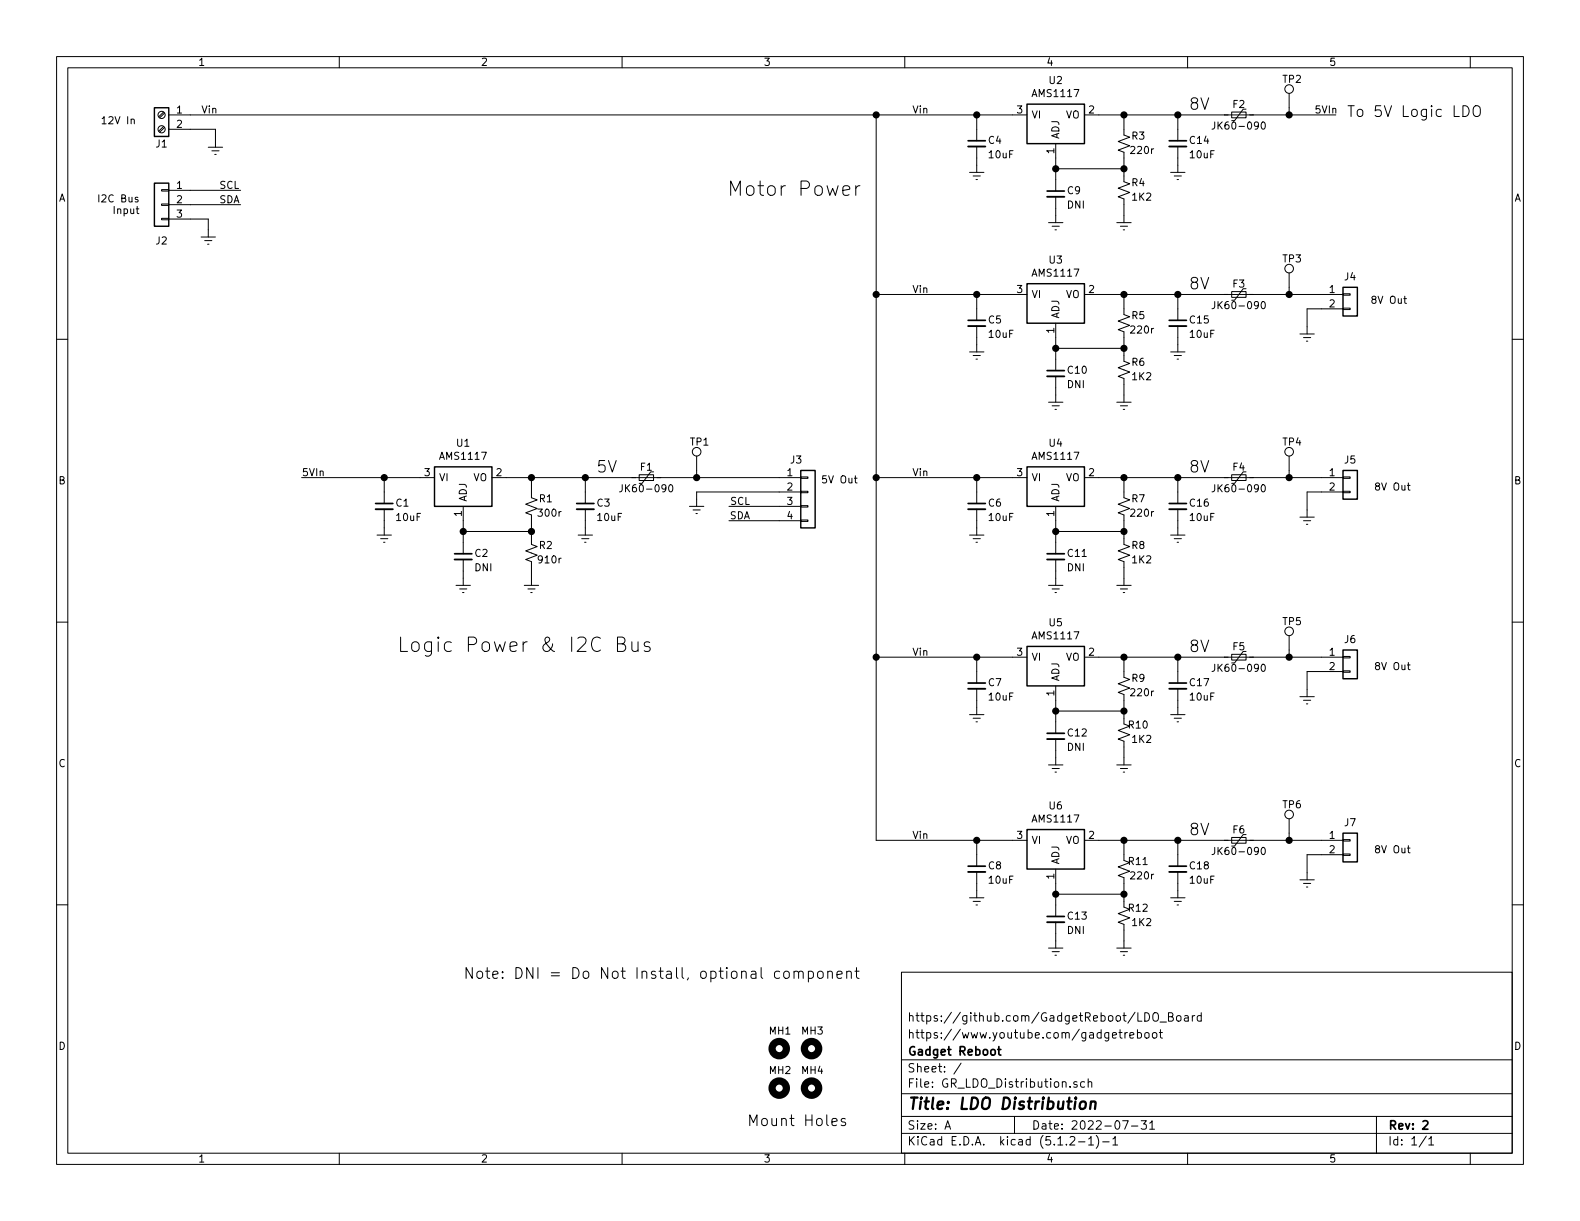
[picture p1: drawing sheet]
EESchema Schematic File Version 4
LIBS:GR_LDO_Distribution-cache
EELAYER 29 0
EELAYER END
$Descr A 11000 8500
encoding utf-8
Sheet 1 1
Title "LDO Distribution "
Date "2022-07-31"
Rev "2"
Comp "Gadget Reboot"
Comment1 "https://www.youtube.com/gadgetreboot"
Comment2 "https://github.com/GadgetReboot/LDO_Board"
Comment3 ""
Comment4 ""
$EndDescr
Wire Wire Line
	5425 3525 5075 3525
Text Label 5225 3525 2    50   ~ 0
SCL
$Comp
L Connector_Generic:Conn_01x04 J3
U 1 1
P 5625 3425
F 0 "J3" H 5543 3650 50  0000 C CNN
F 1 "Conn_01x04" H 5705 3326 50  0001 L CNN
F 2 "Connector_JST:JST_XH_B4B-XH-A_1x04_P2.50mm_Vertical" H 5625 3425 50  0001 C CNN
F 3 "~" H 5625 3425 50  0001 C CNN
	1    5625 3425
	1    0    0    -1  
$EndComp
Text Notes 4550 4550 2    100  ~ 0
Logic Power & I2C Bus\n
$Comp
L power:GNDREF #PWR07
U 1 1
P 4850 3475
F 0 "#PWR07" H 4850 3225 50  0001 C CNN
F 1 "GNDREF" H 5100 3200 50  0001 C CNN
F 2 "" H 4850 3475 50  0001 C CNN
F 3 "" H 4850 3475 50  0001 C CNN
	1    4850 3475
	1    0    0    -1  
$EndComp
Wire Wire Line
	4850 3425 4850 3475
Wire Wire Line
	5425 3625 5075 3625
Text Label 5225 3625 2    50   ~ 0
SDA
Wire Wire Line
	5425 3425 4850 3425
$Comp
L Device:R_Small_US R3
U 1 1
P 7825 1000
F 0 "R3" H 7725 950 50  0000 C CNN
F 1 "220r" H 7700 1050 50  0000 C CNN
F 2 "Resistor_SMD:R_0805_2012Metric_Pad1.15x1.40mm_HandSolder" H 7825 1000 50  0001 C CNN
F 3 "~" H 7825 1000 50  0001 C CNN
	1    7825 1000
	-1   0    0    1   
$EndComp
$Comp
L Connector:TestPoint TP1
U 1 1
P 4850 3275
F 0 "TP1" H 4800 3475 50  0000 L CNN
F 1 "TestPoint" V 4895 3463 50  0001 L CNN
F 2 "TestPoint:TestPoint_Pad_D1.0mm" H 5050 3275 50  0001 C CNN
F 3 "~" H 5050 3275 50  0001 C CNN
	1    4850 3275
	1    0    0    -1  
$EndComp
$Comp
L Regulator_Linear:AMS1117 U2
U 1 1
P 7350 800
F 0 "U2" H 7350 1042 50  0000 C CNN
F 1 "AMS1117" H 7350 951 50  0000 C CNN
F 2 "Package_TO_SOT_SMD:SOT-223-3_TabPin2" H 7350 1000 50  0001 C CNN
F 3 "http://www.advanced-monolithic.com/pdf/ds1117.pdf" H 7450 550 50  0001 C CNN
	1    7350 800 
	1    0    0    -1  
$EndComp
$Comp
L Device:R_Small_US R4
U 1 1
P 7825 1325
F 0 "R4" H 7725 1275 50  0000 C CNN
F 1 "1K2" H 7700 1375 50  0000 C CNN
F 2 "Resistor_SMD:R_0805_2012Metric_Pad1.15x1.40mm_HandSolder" H 7825 1325 50  0001 C CNN
F 3 "~" H 7825 1325 50  0001 C CNN
	1    7825 1325
	-1   0    0    1   
$EndComp
$Comp
L power:GNDREF #PWR018
U 1 1
P 7825 1500
F 0 "#PWR018" H 7825 1250 50  0001 C CNN
F 1 "GNDREF" H 8075 1225 50  0001 C CNN
F 2 "" H 7825 1500 50  0001 C CNN
F 3 "" H 7825 1500 50  0001 C CNN
	1    7825 1500
	-1   0    0    -1  
$EndComp
Wire Wire Line
	7650 800  7825 800 
Wire Wire Line
	7825 800  7825 900 
Wire Wire Line
	7825 1100 7825 1175
Wire Wire Line
	7825 1425 7825 1500
Wire Wire Line
	7350 1100 7350 1175
Wire Wire Line
	7350 1175 7825 1175
Connection ~ 7825 1175
Wire Wire Line
	7825 1175 7825 1225
Wire Wire Line
	7050 800  6800 800 
Wire Wire Line
	7825 800  8200 800 
Connection ~ 7825 800 
$Comp
L Device:C_Small C4
U 1 1
P 6800 1000
F 0 "C4" H 6875 1025 50  0000 L CNN
F 1 "10uF" H 6875 925 50  0000 L CNN
F 2 "Capacitor_SMD:C_0805_2012Metric_Pad1.15x1.40mm_HandSolder" H 6800 1000 50  0001 C CNN
F 3 "~" H 6800 1000 50  0001 C CNN
	1    6800 1000
	1    0    0    -1  
$EndComp
$Comp
L power:GNDREF #PWR08
U 1 1
P 6800 1150
F 0 "#PWR08" H 6800 900 50  0001 C CNN
F 1 "GNDREF" H 7050 875 50  0001 C CNN
F 2 "" H 6800 1150 50  0001 C CNN
F 3 "" H 6800 1150 50  0001 C CNN
	1    6800 1150
	-1   0    0    -1  
$EndComp
Wire Wire Line
	6800 1150 6800 1100
Wire Wire Line
	6800 900  6800 800 
Connection ~ 6800 800 
$Comp
L Device:C_Small C9
U 1 1
P 7350 1350
F 0 "C9" H 7425 1375 50  0000 L CNN
F 1 "DNI" H 7425 1275 50  0000 L CNN
F 2 "Capacitor_SMD:C_0805_2012Metric_Pad1.15x1.40mm_HandSolder" H 7350 1350 50  0001 C CNN
F 3 "~" H 7350 1350 50  0001 C CNN
	1    7350 1350
	1    0    0    -1  
$EndComp
$Comp
L power:GNDREF #PWR013
U 1 1
P 7350 1500
F 0 "#PWR013" H 7350 1250 50  0001 C CNN
F 1 "GNDREF" H 7600 1225 50  0001 C CNN
F 2 "" H 7350 1500 50  0001 C CNN
F 3 "" H 7350 1500 50  0001 C CNN
	1    7350 1500
	-1   0    0    -1  
$EndComp
Wire Wire Line
	7350 1500 7350 1450
Wire Wire Line
	7350 1250 7350 1175
Connection ~ 7350 1175
$Comp
L Device:C_Small C14
U 1 1
P 8200 1000
F 0 "C14" H 8275 1025 50  0000 L CNN
F 1 "10uF" H 8275 925 50  0000 L CNN
F 2 "Capacitor_SMD:C_0805_2012Metric_Pad1.15x1.40mm_HandSolder" H 8200 1000 50  0001 C CNN
F 3 "~" H 8200 1000 50  0001 C CNN
	1    8200 1000
	1    0    0    -1  
$EndComp
$Comp
L power:GNDREF #PWR023
U 1 1
P 8200 1150
F 0 "#PWR023" H 8200 900 50  0001 C CNN
F 1 "GNDREF" H 8450 875 50  0001 C CNN
F 2 "" H 8200 1150 50  0001 C CNN
F 3 "" H 8200 1150 50  0001 C CNN
	1    8200 1150
	-1   0    0    -1  
$EndComp
Wire Wire Line
	8200 1150 8200 1100
Wire Wire Line
	8200 900  8200 800 
Connection ~ 8200 800 
Text Notes 3225 6825 0    75   ~ 0
Note: DNI = Do Not Install, optional component
Text Notes 8275 775  0    80   ~ 0
8V
$Comp
L Device:R_Small_US R1
U 1 1
P 3700 3525
F 0 "R1" H 3600 3475 50  0000 C CNN
F 1 "300r" H 3575 3575 50  0000 C CNN
F 2 "Resistor_SMD:R_0805_2012Metric_Pad1.15x1.40mm_HandSolder" H 3700 3525 50  0001 C CNN
F 3 "~" H 3700 3525 50  0001 C CNN
	1    3700 3525
	-1   0    0    1   
$EndComp
$Comp
L Regulator_Linear:AMS1117 U1
U 1 1
P 3225 3325
F 0 "U1" H 3225 3567 50  0000 C CNN
F 1 "AMS1117" H 3225 3476 50  0000 C CNN
F 2 "Package_TO_SOT_SMD:SOT-223-3_TabPin2" H 3225 3525 50  0001 C CNN
F 3 "http://www.advanced-monolithic.com/pdf/ds1117.pdf" H 3325 3075 50  0001 C CNN
	1    3225 3325
	1    0    0    -1  
$EndComp
$Comp
L Device:R_Small_US R2
U 1 1
P 3700 3850
F 0 "R2" H 3600 3800 50  0000 C CNN
F 1 "910r" H 3575 3900 50  0000 C CNN
F 2 "Resistor_SMD:R_0805_2012Metric_Pad1.15x1.40mm_HandSolder" H 3700 3850 50  0001 C CNN
F 3 "~" H 3700 3850 50  0001 C CNN
	1    3700 3850
	-1   0    0    1   
$EndComp
$Comp
L power:GNDREF #PWR05
U 1 1
P 3700 4025
F 0 "#PWR05" H 3700 3775 50  0001 C CNN
F 1 "GNDREF" H 3950 3750 50  0001 C CNN
F 2 "" H 3700 4025 50  0001 C CNN
F 3 "" H 3700 4025 50  0001 C CNN
	1    3700 4025
	-1   0    0    -1  
$EndComp
Wire Wire Line
	3525 3325 3700 3325
Wire Wire Line
	3700 3325 3700 3425
Wire Wire Line
	3700 3625 3700 3700
Wire Wire Line
	3700 3950 3700 4025
Wire Wire Line
	3225 3625 3225 3700
Wire Wire Line
	3225 3700 3700 3700
Connection ~ 3700 3700
Wire Wire Line
	3700 3700 3700 3750
Wire Wire Line
	2925 3325 2675 3325
Wire Wire Line
	3700 3325 4075 3325
Connection ~ 3700 3325
$Comp
L Device:C_Small C1
U 1 1
P 2675 3525
F 0 "C1" H 2750 3550 50  0000 L CNN
F 1 "10uF" H 2750 3450 50  0000 L CNN
F 2 "Capacitor_SMD:C_0805_2012Metric_Pad1.15x1.40mm_HandSolder" H 2675 3525 50  0001 C CNN
F 3 "~" H 2675 3525 50  0001 C CNN
	1    2675 3525
	1    0    0    -1  
$EndComp
$Comp
L power:GNDREF #PWR03
U 1 1
P 2675 3675
F 0 "#PWR03" H 2675 3425 50  0001 C CNN
F 1 "GNDREF" H 2925 3400 50  0001 C CNN
F 2 "" H 2675 3675 50  0001 C CNN
F 3 "" H 2675 3675 50  0001 C CNN
	1    2675 3675
	-1   0    0    -1  
$EndComp
Wire Wire Line
	2675 3675 2675 3625
Wire Wire Line
	2675 3425 2675 3325
Connection ~ 2675 3325
$Comp
L Device:C_Small C2
U 1 1
P 3225 3875
F 0 "C2" H 3300 3900 50  0000 L CNN
F 1 "DNI" H 3300 3800 50  0000 L CNN
F 2 "Capacitor_SMD:C_0805_2012Metric_Pad1.15x1.40mm_HandSolder" H 3225 3875 50  0001 C CNN
F 3 "~" H 3225 3875 50  0001 C CNN
	1    3225 3875
	1    0    0    -1  
$EndComp
$Comp
L power:GNDREF #PWR04
U 1 1
P 3225 4025
F 0 "#PWR04" H 3225 3775 50  0001 C CNN
F 1 "GNDREF" H 3475 3750 50  0001 C CNN
F 2 "" H 3225 4025 50  0001 C CNN
F 3 "" H 3225 4025 50  0001 C CNN
	1    3225 4025
	-1   0    0    -1  
$EndComp
Wire Wire Line
	3225 4025 3225 3975
Wire Wire Line
	3225 3775 3225 3700
Connection ~ 3225 3700
$Comp
L Device:C_Small C3
U 1 1
P 4075 3525
F 0 "C3" H 4150 3550 50  0000 L CNN
F 1 "10uF" H 4150 3450 50  0000 L CNN
F 2 "Capacitor_SMD:C_0805_2012Metric_Pad1.15x1.40mm_HandSolder" H 4075 3525 50  0001 C CNN
F 3 "~" H 4075 3525 50  0001 C CNN
	1    4075 3525
	1    0    0    -1  
$EndComp
$Comp
L power:GNDREF #PWR06
U 1 1
P 4075 3675
F 0 "#PWR06" H 4075 3425 50  0001 C CNN
F 1 "GNDREF" H 4325 3400 50  0001 C CNN
F 2 "" H 4075 3675 50  0001 C CNN
F 3 "" H 4075 3675 50  0001 C CNN
	1    4075 3675
	-1   0    0    -1  
$EndComp
Wire Wire Line
	4075 3675 4075 3625
Wire Wire Line
	4075 3425 4075 3325
Connection ~ 4075 3325
Text Notes 4150 3300 0    80   ~ 0
5V
Wire Wire Line
	4075 3325 4400 3325
Wire Wire Line
	4600 3325 4850 3325
$Comp
L Device:Polyfuse_Small F2
U 1 1
P 8625 800
F 0 "F2" V 8550 800 50  0000 C CNN
F 1 "JK60-090" V 8700 800 50  0000 C CNN
F 2 "Fuse:Fuse_Littelfuse_395Series" H 8675 600 50  0001 L CNN
F 3 "~" H 8625 800 50  0001 C CNN
	1    8625 800 
	0    1    1    0   
$EndComp
Wire Wire Line
	8200 800  8525 800 
$Comp
L Device:Polyfuse_Small F1
U 1 1
P 4500 3325
F 0 "F1" V 4425 3325 50  0000 C CNN
F 1 "JK60-090" V 4575 3325 50  0000 C CNN
F 2 "Fuse:Fuse_Littelfuse_395Series" H 4550 3125 50  0001 L CNN
F 3 "~" H 4500 3325 50  0001 C CNN
	1    4500 3325
	0    1    1    0   
$EndComp
Wire Wire Line
	4850 3275 4850 3325
Connection ~ 4850 3325
$Comp
L Connector:TestPoint TP2
U 1 1
P 8975 750
F 0 "TP2" H 8925 950 50  0000 L CNN
F 1 "TestPoint" V 9020 938 50  0001 L CNN
F 2 "TestPoint:TestPoint_Pad_D1.0mm" H 9175 750 50  0001 C CNN
F 3 "~" H 9175 750 50  0001 C CNN
	1    8975 750 
	1    0    0    -1  
$EndComp
Wire Wire Line
	8975 750  8975 800 
Wire Wire Line
	8725 800  8975 800 
Text Label 6350 800  0    50   ~ 0
Vin
Wire Wire Line
	4850 3325 5425 3325
$Comp
L Device:R_Small_US R5
U 1 1
P 7825 2250
F 0 "R5" H 7725 2200 50  0000 C CNN
F 1 "220r" H 7700 2300 50  0000 C CNN
F 2 "Resistor_SMD:R_0805_2012Metric_Pad1.15x1.40mm_HandSolder" H 7825 2250 50  0001 C CNN
F 3 "~" H 7825 2250 50  0001 C CNN
	1    7825 2250
	-1   0    0    1   
$EndComp
$Comp
L Regulator_Linear:AMS1117 U3
U 1 1
P 7350 2050
F 0 "U3" H 7350 2292 50  0000 C CNN
F 1 "AMS1117" H 7350 2201 50  0000 C CNN
F 2 "Package_TO_SOT_SMD:SOT-223-3_TabPin2" H 7350 2250 50  0001 C CNN
F 3 "http://www.advanced-monolithic.com/pdf/ds1117.pdf" H 7450 1800 50  0001 C CNN
	1    7350 2050
	1    0    0    -1  
$EndComp
$Comp
L Device:R_Small_US R6
U 1 1
P 7825 2575
F 0 "R6" H 7725 2525 50  0000 C CNN
F 1 "1K2" H 7700 2625 50  0000 C CNN
F 2 "Resistor_SMD:R_0805_2012Metric_Pad1.15x1.40mm_HandSolder" H 7825 2575 50  0001 C CNN
F 3 "~" H 7825 2575 50  0001 C CNN
	1    7825 2575
	-1   0    0    1   
$EndComp
$Comp
L power:GNDREF #PWR019
U 1 1
P 7825 2750
F 0 "#PWR019" H 7825 2500 50  0001 C CNN
F 1 "GNDREF" H 8075 2475 50  0001 C CNN
F 2 "" H 7825 2750 50  0001 C CNN
F 3 "" H 7825 2750 50  0001 C CNN
	1    7825 2750
	-1   0    0    -1  
$EndComp
Wire Wire Line
	7650 2050 7825 2050
Wire Wire Line
	7825 2050 7825 2150
Wire Wire Line
	7825 2350 7825 2425
Wire Wire Line
	7825 2675 7825 2750
Wire Wire Line
	7350 2350 7350 2425
Wire Wire Line
	7350 2425 7825 2425
Connection ~ 7825 2425
Wire Wire Line
	7825 2425 7825 2475
Wire Wire Line
	7050 2050 6800 2050
Wire Wire Line
	7825 2050 8200 2050
Connection ~ 7825 2050
$Comp
L Device:C_Small C5
U 1 1
P 6800 2250
F 0 "C5" H 6875 2275 50  0000 L CNN
F 1 "10uF" H 6875 2175 50  0000 L CNN
F 2 "Capacitor_SMD:C_0805_2012Metric_Pad1.15x1.40mm_HandSolder" H 6800 2250 50  0001 C CNN
F 3 "~" H 6800 2250 50  0001 C CNN
	1    6800 2250
	1    0    0    -1  
$EndComp
$Comp
L power:GNDREF #PWR09
U 1 1
P 6800 2400
F 0 "#PWR09" H 6800 2150 50  0001 C CNN
F 1 "GNDREF" H 7050 2125 50  0001 C CNN
F 2 "" H 6800 2400 50  0001 C CNN
F 3 "" H 6800 2400 50  0001 C CNN
	1    6800 2400
	-1   0    0    -1  
$EndComp
Wire Wire Line
	6800 2400 6800 2350
Wire Wire Line
	6800 2150 6800 2050
Connection ~ 6800 2050
$Comp
L Device:C_Small C10
U 1 1
P 7350 2600
F 0 "C10" H 7425 2625 50  0000 L CNN
F 1 "DNI" H 7425 2525 50  0000 L CNN
F 2 "Capacitor_SMD:C_0805_2012Metric_Pad1.15x1.40mm_HandSolder" H 7350 2600 50  0001 C CNN
F 3 "~" H 7350 2600 50  0001 C CNN
	1    7350 2600
	1    0    0    -1  
$EndComp
$Comp
L power:GNDREF #PWR014
U 1 1
P 7350 2750
F 0 "#PWR014" H 7350 2500 50  0001 C CNN
F 1 "GNDREF" H 7600 2475 50  0001 C CNN
F 2 "" H 7350 2750 50  0001 C CNN
F 3 "" H 7350 2750 50  0001 C CNN
	1    7350 2750
	-1   0    0    -1  
$EndComp
Wire Wire Line
	7350 2750 7350 2700
Wire Wire Line
	7350 2500 7350 2425
Connection ~ 7350 2425
$Comp
L Device:C_Small C15
U 1 1
P 8200 2250
F 0 "C15" H 8275 2275 50  0000 L CNN
F 1 "10uF" H 8275 2175 50  0000 L CNN
F 2 "Capacitor_SMD:C_0805_2012Metric_Pad1.15x1.40mm_HandSolder" H 8200 2250 50  0001 C CNN
F 3 "~" H 8200 2250 50  0001 C CNN
	1    8200 2250
	1    0    0    -1  
$EndComp
$Comp
L power:GNDREF #PWR024
U 1 1
P 8200 2400
F 0 "#PWR024" H 8200 2150 50  0001 C CNN
F 1 "GNDREF" H 8450 2125 50  0001 C CNN
F 2 "" H 8200 2400 50  0001 C CNN
F 3 "" H 8200 2400 50  0001 C CNN
	1    8200 2400
	-1   0    0    -1  
$EndComp
Wire Wire Line
	8200 2400 8200 2350
Wire Wire Line
	8200 2150 8200 2050
Connection ~ 8200 2050
Text Notes 8275 2025 0    80   ~ 0
8V
$Comp
L Device:Polyfuse_Small F3
U 1 1
P 8625 2050
F 0 "F3" V 8550 2050 50  0000 C CNN
F 1 "JK60-090" V 8700 2050 50  0000 C CNN
F 2 "Fuse:Fuse_Littelfuse_395Series" H 8675 1850 50  0001 L CNN
F 3 "~" H 8625 2050 50  0001 C CNN
	1    8625 2050
	0    1    1    0   
$EndComp
Wire Wire Line
	8200 2050 8525 2050
$Comp
L Connector:TestPoint TP3
U 1 1
P 8975 2000
F 0 "TP3" H 8925 2200 50  0000 L CNN
F 1 "TestPoint" V 9020 2188 50  0001 L CNN
F 2 "TestPoint:TestPoint_Pad_D1.0mm" H 9175 2000 50  0001 C CNN
F 3 "~" H 9175 2000 50  0001 C CNN
	1    8975 2000
	1    0    0    -1  
$EndComp
Wire Wire Line
	8975 2000 8975 2050
Connection ~ 8975 2050
$Comp
L Connector_Generic:Conn_01x02 J4
U 1 1
P 9400 2050
F 0 "J4" H 9400 2175 50  0000 C CNN
F 1 "Conn_01x02" H 9480 1951 50  0001 L CNN
F 2 "Connector_JST:JST_XH_B2B-XH-A_1x02_P2.50mm_Vertical" H 9400 2050 50  0001 C CNN
F 3 "~" H 9400 2050 50  0001 C CNN
	1    9400 2050
	1    0    0    -1  
$EndComp
Wire Wire Line
	8975 2050 9200 2050
Wire Wire Line
	9200 2150 9100 2150
Wire Wire Line
	9100 2150 9100 2275
$Comp
L power:GNDREF #PWR030
U 1 1
P 9100 2275
F 0 "#PWR030" H 9100 2025 50  0001 C CNN
F 1 "GNDREF" H 9350 2000 50  0001 C CNN
F 2 "" H 9100 2275 50  0001 C CNN
F 3 "" H 9100 2275 50  0001 C CNN
	1    9100 2275
	-1   0    0    -1  
$EndComp
Wire Wire Line
	8725 2050 8975 2050
Text Label 6350 2050 0    50   ~ 0
Vin
$Comp
L Device:R_Small_US R7
U 1 1
P 7825 3525
F 0 "R7" H 7725 3475 50  0000 C CNN
F 1 "220r" H 7700 3575 50  0000 C CNN
F 2 "Resistor_SMD:R_0805_2012Metric_Pad1.15x1.40mm_HandSolder" H 7825 3525 50  0001 C CNN
F 3 "~" H 7825 3525 50  0001 C CNN
	1    7825 3525
	-1   0    0    1   
$EndComp
$Comp
L Regulator_Linear:AMS1117 U4
U 1 1
P 7350 3325
F 0 "U4" H 7350 3567 50  0000 C CNN
F 1 "AMS1117" H 7350 3476 50  0000 C CNN
F 2 "Package_TO_SOT_SMD:SOT-223-3_TabPin2" H 7350 3525 50  0001 C CNN
F 3 "http://www.advanced-monolithic.com/pdf/ds1117.pdf" H 7450 3075 50  0001 C CNN
	1    7350 3325
	1    0    0    -1  
$EndComp
$Comp
L Device:R_Small_US R8
U 1 1
P 7825 3850
F 0 "R8" H 7725 3800 50  0000 C CNN
F 1 "1K2" H 7700 3900 50  0000 C CNN
F 2 "Resistor_SMD:R_0805_2012Metric_Pad1.15x1.40mm_HandSolder" H 7825 3850 50  0001 C CNN
F 3 "~" H 7825 3850 50  0001 C CNN
	1    7825 3850
	-1   0    0    1   
$EndComp
$Comp
L power:GNDREF #PWR020
U 1 1
P 7825 4025
F 0 "#PWR020" H 7825 3775 50  0001 C CNN
F 1 "GNDREF" H 8075 3750 50  0001 C CNN
F 2 "" H 7825 4025 50  0001 C CNN
F 3 "" H 7825 4025 50  0001 C CNN
	1    7825 4025
	-1   0    0    -1  
$EndComp
Wire Wire Line
	7650 3325 7825 3325
Wire Wire Line
	7825 3325 7825 3425
Wire Wire Line
	7825 3625 7825 3700
Wire Wire Line
	7825 3950 7825 4025
Wire Wire Line
	7350 3625 7350 3700
Wire Wire Line
	7350 3700 7825 3700
Connection ~ 7825 3700
Wire Wire Line
	7825 3700 7825 3750
Wire Wire Line
	7050 3325 6800 3325
Wire Wire Line
	7825 3325 8200 3325
Connection ~ 7825 3325
$Comp
L Device:C_Small C6
U 1 1
P 6800 3525
F 0 "C6" H 6875 3550 50  0000 L CNN
F 1 "10uF" H 6875 3450 50  0000 L CNN
F 2 "Capacitor_SMD:C_0805_2012Metric_Pad1.15x1.40mm_HandSolder" H 6800 3525 50  0001 C CNN
F 3 "~" H 6800 3525 50  0001 C CNN
	1    6800 3525
	1    0    0    -1  
$EndComp
$Comp
L power:GNDREF #PWR010
U 1 1
P 6800 3675
F 0 "#PWR010" H 6800 3425 50  0001 C CNN
F 1 "GNDREF" H 7050 3400 50  0001 C CNN
F 2 "" H 6800 3675 50  0001 C CNN
F 3 "" H 6800 3675 50  0001 C CNN
	1    6800 3675
	-1   0    0    -1  
$EndComp
Wire Wire Line
	6800 3675 6800 3625
Wire Wire Line
	6800 3425 6800 3325
Connection ~ 6800 3325
$Comp
L Device:C_Small C11
U 1 1
P 7350 3875
F 0 "C11" H 7425 3900 50  0000 L CNN
F 1 "DNI" H 7425 3800 50  0000 L CNN
F 2 "Capacitor_SMD:C_0805_2012Metric_Pad1.15x1.40mm_HandSolder" H 7350 3875 50  0001 C CNN
F 3 "~" H 7350 3875 50  0001 C CNN
	1    7350 3875
	1    0    0    -1  
$EndComp
$Comp
L power:GNDREF #PWR015
U 1 1
P 7350 4025
F 0 "#PWR015" H 7350 3775 50  0001 C CNN
F 1 "GNDREF" H 7600 3750 50  0001 C CNN
F 2 "" H 7350 4025 50  0001 C CNN
F 3 "" H 7350 4025 50  0001 C CNN
	1    7350 4025
	-1   0    0    -1  
$EndComp
Wire Wire Line
	7350 4025 7350 3975
Wire Wire Line
	7350 3775 7350 3700
Connection ~ 7350 3700
$Comp
L Device:C_Small C16
U 1 1
P 8200 3525
F 0 "C16" H 8275 3550 50  0000 L CNN
F 1 "10uF" H 8275 3450 50  0000 L CNN
F 2 "Capacitor_SMD:C_0805_2012Metric_Pad1.15x1.40mm_HandSolder" H 8200 3525 50  0001 C CNN
F 3 "~" H 8200 3525 50  0001 C CNN
	1    8200 3525
	1    0    0    -1  
$EndComp
$Comp
L power:GNDREF #PWR025
U 1 1
P 8200 3675
F 0 "#PWR025" H 8200 3425 50  0001 C CNN
F 1 "GNDREF" H 8450 3400 50  0001 C CNN
F 2 "" H 8200 3675 50  0001 C CNN
F 3 "" H 8200 3675 50  0001 C CNN
	1    8200 3675
	-1   0    0    -1  
$EndComp
Wire Wire Line
	8200 3675 8200 3625
Wire Wire Line
	8200 3425 8200 3325
Connection ~ 8200 3325
Text Notes 8275 3300 0    80   ~ 0
8V
$Comp
L Device:Polyfuse_Small F4
U 1 1
P 8625 3325
F 0 "F4" V 8550 3325 50  0000 C CNN
F 1 "JK60-090" V 8700 3325 50  0000 C CNN
F 2 "Fuse:Fuse_Littelfuse_395Series" H 8675 3125 50  0001 L CNN
F 3 "~" H 8625 3325 50  0001 C CNN
	1    8625 3325
	0    1    1    0   
$EndComp
Wire Wire Line
	8200 3325 8525 3325
$Comp
L Connector:TestPoint TP4
U 1 1
P 8975 3275
F 0 "TP4" H 8925 3475 50  0000 L CNN
F 1 "TestPoint" V 9020 3463 50  0001 L CNN
F 2 "TestPoint:TestPoint_Pad_D1.0mm" H 9175 3275 50  0001 C CNN
F 3 "~" H 9175 3275 50  0001 C CNN
	1    8975 3275
	1    0    0    -1  
$EndComp
Wire Wire Line
	8975 3275 8975 3325
Connection ~ 8975 3325
$Comp
L Connector_Generic:Conn_01x02 J5
U 1 1
P 9400 3325
F 0 "J5" H 9400 3450 50  0000 C CNN
F 1 "Conn_01x02" H 9480 3226 50  0001 L CNN
F 2 "Connector_JST:JST_XH_B2B-XH-A_1x02_P2.50mm_Vertical" H 9400 3325 50  0001 C CNN
F 3 "~" H 9400 3325 50  0001 C CNN
	1    9400 3325
	1    0    0    -1  
$EndComp
Wire Wire Line
	8975 3325 9200 3325
Wire Wire Line
	9200 3425 9100 3425
Wire Wire Line
	9100 3425 9100 3550
$Comp
L power:GNDREF #PWR032
U 1 1
P 9100 3550
F 0 "#PWR032" H 9100 3300 50  0001 C CNN
F 1 "GNDREF" H 9350 3275 50  0001 C CNN
F 2 "" H 9100 3550 50  0001 C CNN
F 3 "" H 9100 3550 50  0001 C CNN
	1    9100 3550
	-1   0    0    -1  
$EndComp
Wire Wire Line
	8725 3325 8975 3325
Text Label 6350 3325 0    50   ~ 0
Vin
$Comp
L Device:R_Small_US R9
U 1 1
P 7825 4775
F 0 "R9" H 7725 4725 50  0000 C CNN
F 1 "220r" H 7700 4825 50  0000 C CNN
F 2 "Resistor_SMD:R_0805_2012Metric_Pad1.15x1.40mm_HandSolder" H 7825 4775 50  0001 C CNN
F 3 "~" H 7825 4775 50  0001 C CNN
	1    7825 4775
	-1   0    0    1   
$EndComp
$Comp
L Regulator_Linear:AMS1117 U5
U 1 1
P 7350 4575
F 0 "U5" H 7350 4817 50  0000 C CNN
F 1 "AMS1117" H 7350 4726 50  0000 C CNN
F 2 "Package_TO_SOT_SMD:SOT-223-3_TabPin2" H 7350 4775 50  0001 C CNN
F 3 "http://www.advanced-monolithic.com/pdf/ds1117.pdf" H 7450 4325 50  0001 C CNN
	1    7350 4575
	1    0    0    -1  
$EndComp
$Comp
L Device:R_Small_US R10
U 1 1
P 7825 5100
F 0 "R10" H 7725 5050 50  0000 C CNN
F 1 "1K2" H 7700 5150 50  0000 C CNN
F 2 "Resistor_SMD:R_0805_2012Metric_Pad1.15x1.40mm_HandSolder" H 7825 5100 50  0001 C CNN
F 3 "~" H 7825 5100 50  0001 C CNN
	1    7825 5100
	-1   0    0    1   
$EndComp
$Comp
L power:GNDREF #PWR021
U 1 1
P 7825 5275
F 0 "#PWR021" H 7825 5025 50  0001 C CNN
F 1 "GNDREF" H 8075 5000 50  0001 C CNN
F 2 "" H 7825 5275 50  0001 C CNN
F 3 "" H 7825 5275 50  0001 C CNN
	1    7825 5275
	-1   0    0    -1  
$EndComp
Wire Wire Line
	7650 4575 7825 4575
Wire Wire Line
	7825 4575 7825 4675
Wire Wire Line
	7825 4875 7825 4950
Wire Wire Line
	7825 5200 7825 5275
Wire Wire Line
	7350 4875 7350 4950
Wire Wire Line
	7350 4950 7825 4950
Connection ~ 7825 4950
Wire Wire Line
	7825 4950 7825 5000
Wire Wire Line
	7050 4575 6800 4575
Wire Wire Line
	7825 4575 8200 4575
Connection ~ 7825 4575
$Comp
L Device:C_Small C7
U 1 1
P 6800 4775
F 0 "C7" H 6875 4800 50  0000 L CNN
F 1 "10uF" H 6875 4700 50  0000 L CNN
F 2 "Capacitor_SMD:C_0805_2012Metric_Pad1.15x1.40mm_HandSolder" H 6800 4775 50  0001 C CNN
F 3 "~" H 6800 4775 50  0001 C CNN
	1    6800 4775
	1    0    0    -1  
$EndComp
$Comp
L power:GNDREF #PWR011
U 1 1
P 6800 4925
F 0 "#PWR011" H 6800 4675 50  0001 C CNN
F 1 "GNDREF" H 7050 4650 50  0001 C CNN
F 2 "" H 6800 4925 50  0001 C CNN
F 3 "" H 6800 4925 50  0001 C CNN
	1    6800 4925
	-1   0    0    -1  
$EndComp
Wire Wire Line
	6800 4925 6800 4875
Wire Wire Line
	6800 4675 6800 4575
Connection ~ 6800 4575
$Comp
L Device:C_Small C12
U 1 1
P 7350 5125
F 0 "C12" H 7425 5150 50  0000 L CNN
F 1 "DNI" H 7425 5050 50  0000 L CNN
F 2 "Capacitor_SMD:C_0805_2012Metric_Pad1.15x1.40mm_HandSolder" H 7350 5125 50  0001 C CNN
F 3 "~" H 7350 5125 50  0001 C CNN
	1    7350 5125
	1    0    0    -1  
$EndComp
$Comp
L power:GNDREF #PWR016
U 1 1
P 7350 5275
F 0 "#PWR016" H 7350 5025 50  0001 C CNN
F 1 "GNDREF" H 7600 5000 50  0001 C CNN
F 2 "" H 7350 5275 50  0001 C CNN
F 3 "" H 7350 5275 50  0001 C CNN
	1    7350 5275
	-1   0    0    -1  
$EndComp
Wire Wire Line
	7350 5275 7350 5225
Wire Wire Line
	7350 5025 7350 4950
Connection ~ 7350 4950
$Comp
L Device:C_Small C17
U 1 1
P 8200 4775
F 0 "C17" H 8275 4800 50  0000 L CNN
F 1 "10uF" H 8275 4700 50  0000 L CNN
F 2 "Capacitor_SMD:C_0805_2012Metric_Pad1.15x1.40mm_HandSolder" H 8200 4775 50  0001 C CNN
F 3 "~" H 8200 4775 50  0001 C CNN
	1    8200 4775
	1    0    0    -1  
$EndComp
$Comp
L power:GNDREF #PWR026
U 1 1
P 8200 4925
F 0 "#PWR026" H 8200 4675 50  0001 C CNN
F 1 "GNDREF" H 8450 4650 50  0001 C CNN
F 2 "" H 8200 4925 50  0001 C CNN
F 3 "" H 8200 4925 50  0001 C CNN
	1    8200 4925
	-1   0    0    -1  
$EndComp
Wire Wire Line
	8200 4925 8200 4875
Wire Wire Line
	8200 4675 8200 4575
Connection ~ 8200 4575
Text Notes 8275 4550 0    80   ~ 0
8V
$Comp
L Device:Polyfuse_Small F5
U 1 1
P 8625 4575
F 0 "F5" V 8550 4575 50  0000 C CNN
F 1 "JK60-090" V 8700 4575 50  0000 C CNN
F 2 "Fuse:Fuse_Littelfuse_395Series" H 8675 4375 50  0001 L CNN
F 3 "~" H 8625 4575 50  0001 C CNN
	1    8625 4575
	0    1    1    0   
$EndComp
Wire Wire Line
	8200 4575 8525 4575
$Comp
L Connector:TestPoint TP5
U 1 1
P 8975 4525
F 0 "TP5" H 8925 4725 50  0000 L CNN
F 1 "TestPoint" V 9020 4713 50  0001 L CNN
F 2 "TestPoint:TestPoint_Pad_D1.0mm" H 9175 4525 50  0001 C CNN
F 3 "~" H 9175 4525 50  0001 C CNN
	1    8975 4525
	1    0    0    -1  
$EndComp
Wire Wire Line
	8975 4525 8975 4575
Connection ~ 8975 4575
$Comp
L Connector_Generic:Conn_01x02 J6
U 1 1
P 9400 4575
F 0 "J6" H 9400 4700 50  0000 C CNN
F 1 "Conn_01x02" H 9480 4476 50  0001 L CNN
F 2 "Connector_JST:JST_XH_B2B-XH-A_1x02_P2.50mm_Vertical" H 9400 4575 50  0001 C CNN
F 3 "~" H 9400 4575 50  0001 C CNN
	1    9400 4575
	1    0    0    -1  
$EndComp
Wire Wire Line
	8975 4575 9200 4575
Wire Wire Line
	9200 4675 9100 4675
Wire Wire Line
	9100 4675 9100 4800
$Comp
L power:GNDREF #PWR034
U 1 1
P 9100 4800
F 0 "#PWR034" H 9100 4550 50  0001 C CNN
F 1 "GNDREF" H 9350 4525 50  0001 C CNN
F 2 "" H 9100 4800 50  0001 C CNN
F 3 "" H 9100 4800 50  0001 C CNN
	1    9100 4800
	-1   0    0    -1  
$EndComp
Wire Wire Line
	8725 4575 8975 4575
Text Label 6350 4575 0    50   ~ 0
Vin
$Comp
L Device:R_Small_US R11
U 1 1
P 7825 6050
F 0 "R11" H 7725 6000 50  0000 C CNN
F 1 "220r" H 7700 6100 50  0000 C CNN
F 2 "Resistor_SMD:R_0805_2012Metric_Pad1.15x1.40mm_HandSolder" H 7825 6050 50  0001 C CNN
F 3 "~" H 7825 6050 50  0001 C CNN
	1    7825 6050
	-1   0    0    1   
$EndComp
$Comp
L Regulator_Linear:AMS1117 U6
U 1 1
P 7350 5850
F 0 "U6" H 7350 6092 50  0000 C CNN
F 1 "AMS1117" H 7350 6001 50  0000 C CNN
F 2 "Package_TO_SOT_SMD:SOT-223-3_TabPin2" H 7350 6050 50  0001 C CNN
F 3 "http://www.advanced-monolithic.com/pdf/ds1117.pdf" H 7450 5600 50  0001 C CNN
	1    7350 5850
	1    0    0    -1  
$EndComp
$Comp
L Device:R_Small_US R12
U 1 1
P 7825 6375
F 0 "R12" H 7725 6325 50  0000 C CNN
F 1 "1K2" H 7700 6425 50  0000 C CNN
F 2 "Resistor_SMD:R_0805_2012Metric_Pad1.15x1.40mm_HandSolder" H 7825 6375 50  0001 C CNN
F 3 "~" H 7825 6375 50  0001 C CNN
	1    7825 6375
	-1   0    0    1   
$EndComp
$Comp
L power:GNDREF #PWR022
U 1 1
P 7825 6550
F 0 "#PWR022" H 7825 6300 50  0001 C CNN
F 1 "GNDREF" H 8075 6275 50  0001 C CNN
F 2 "" H 7825 6550 50  0001 C CNN
F 3 "" H 7825 6550 50  0001 C CNN
	1    7825 6550
	-1   0    0    -1  
$EndComp
Wire Wire Line
	7650 5850 7825 5850
Wire Wire Line
	7825 5850 7825 5950
Wire Wire Line
	7825 6150 7825 6225
Wire Wire Line
	7825 6475 7825 6550
Wire Wire Line
	7350 6150 7350 6225
Wire Wire Line
	7350 6225 7825 6225
Connection ~ 7825 6225
Wire Wire Line
	7825 6225 7825 6275
Wire Wire Line
	7050 5850 6800 5850
Wire Wire Line
	7825 5850 8200 5850
Connection ~ 7825 5850
$Comp
L Device:C_Small C8
U 1 1
P 6800 6050
F 0 "C8" H 6875 6075 50  0000 L CNN
F 1 "10uF" H 6875 5975 50  0000 L CNN
F 2 "Capacitor_SMD:C_0805_2012Metric_Pad1.15x1.40mm_HandSolder" H 6800 6050 50  0001 C CNN
F 3 "~" H 6800 6050 50  0001 C CNN
	1    6800 6050
	1    0    0    -1  
$EndComp
$Comp
L power:GNDREF #PWR012
U 1 1
P 6800 6200
F 0 "#PWR012" H 6800 5950 50  0001 C CNN
F 1 "GNDREF" H 7050 5925 50  0001 C CNN
F 2 "" H 6800 6200 50  0001 C CNN
F 3 "" H 6800 6200 50  0001 C CNN
	1    6800 6200
	-1   0    0    -1  
$EndComp
Wire Wire Line
	6800 6200 6800 6150
Wire Wire Line
	6800 5950 6800 5850
Connection ~ 6800 5850
$Comp
L Device:C_Small C13
U 1 1
P 7350 6400
F 0 "C13" H 7425 6425 50  0000 L CNN
F 1 "DNI" H 7425 6325 50  0000 L CNN
F 2 "Capacitor_SMD:C_0805_2012Metric_Pad1.15x1.40mm_HandSolder" H 7350 6400 50  0001 C CNN
F 3 "~" H 7350 6400 50  0001 C CNN
	1    7350 6400
	1    0    0    -1  
$EndComp
$Comp
L power:GNDREF #PWR017
U 1 1
P 7350 6550
F 0 "#PWR017" H 7350 6300 50  0001 C CNN
F 1 "GNDREF" H 7600 6275 50  0001 C CNN
F 2 "" H 7350 6550 50  0001 C CNN
F 3 "" H 7350 6550 50  0001 C CNN
	1    7350 6550
	-1   0    0    -1  
$EndComp
Wire Wire Line
	7350 6550 7350 6500
Wire Wire Line
	7350 6300 7350 6225
Connection ~ 7350 6225
$Comp
L Device:C_Small C18
U 1 1
P 8200 6050
F 0 "C18" H 8275 6075 50  0000 L CNN
F 1 "10uF" H 8275 5975 50  0000 L CNN
F 2 "Capacitor_SMD:C_0805_2012Metric_Pad1.15x1.40mm_HandSolder" H 8200 6050 50  0001 C CNN
F 3 "~" H 8200 6050 50  0001 C CNN
	1    8200 6050
	1    0    0    -1  
$EndComp
$Comp
L power:GNDREF #PWR027
U 1 1
P 8200 6200
F 0 "#PWR027" H 8200 5950 50  0001 C CNN
F 1 "GNDREF" H 8450 5925 50  0001 C CNN
F 2 "" H 8200 6200 50  0001 C CNN
F 3 "" H 8200 6200 50  0001 C CNN
	1    8200 6200
	-1   0    0    -1  
$EndComp
Wire Wire Line
	8200 6200 8200 6150
Wire Wire Line
	8200 5950 8200 5850
Connection ~ 8200 5850
Text Notes 8275 5825 0    80   ~ 0
8V
$Comp
L Device:Polyfuse_Small F6
U 1 1
P 8625 5850
F 0 "F6" V 8550 5850 50  0000 C CNN
F 1 "JK60-090" V 8700 5850 50  0000 C CNN
F 2 "Fuse:Fuse_Littelfuse_395Series" H 8675 5650 50  0001 L CNN
F 3 "~" H 8625 5850 50  0001 C CNN
	1    8625 5850
	0    1    1    0   
$EndComp
Wire Wire Line
	8200 5850 8525 5850
$Comp
L Connector:TestPoint TP6
U 1 1
P 8975 5800
F 0 "TP6" H 8925 6000 50  0000 L CNN
F 1 "TestPoint" V 9020 5988 50  0001 L CNN
F 2 "TestPoint:TestPoint_Pad_D1.0mm" H 9175 5800 50  0001 C CNN
F 3 "~" H 9175 5800 50  0001 C CNN
	1    8975 5800
	1    0    0    -1  
$EndComp
Wire Wire Line
	8975 5800 8975 5850
Connection ~ 8975 5850
$Comp
L Connector_Generic:Conn_01x02 J7
U 1 1
P 9400 5850
F 0 "J7" H 9400 5975 50  0000 C CNN
F 1 "Conn_01x02" H 9480 5751 50  0001 L CNN
F 2 "Connector_JST:JST_XH_B2B-XH-A_1x02_P2.50mm_Vertical" H 9400 5850 50  0001 C CNN
F 3 "~" H 9400 5850 50  0001 C CNN
	1    9400 5850
	1    0    0    -1  
$EndComp
Wire Wire Line
	8975 5850 9200 5850
Wire Wire Line
	9200 5950 9100 5950
Wire Wire Line
	9100 5950 9100 6075
$Comp
L power:GNDREF #PWR036
U 1 1
P 9100 6075
F 0 "#PWR036" H 9100 5825 50  0001 C CNN
F 1 "GNDREF" H 9350 5800 50  0001 C CNN
F 2 "" H 9100 6075 50  0001 C CNN
F 3 "" H 9100 6075 50  0001 C CNN
	1    9100 6075
	-1   0    0    -1  
$EndComp
Wire Wire Line
	8725 5850 8975 5850
Text Label 6350 5850 0    50   ~ 0
Vin
$Comp
L Connector:Screw_Terminal_01x02 J1
U 1 1
P 1125 800
F 0 "J1" H 1125 600 50  0000 C CNN
F 1 "Screw_Terminal_01x02" H 1043 926 50  0001 C CNN
F 2 "TerminalBlock:TerminalBlock_bornier-2_P5.08mm" H 1125 800 50  0001 C CNN
F 3 "~" H 1125 800 50  0001 C CNN
	1    1125 800 
	-1   0    0    -1  
$EndComp
$Comp
L Connector_Generic:Conn_01x03 J2
U 1 1
P 1125 1425
F 0 "J2" H 1125 1175 50  0000 C CNN
F 1 "Conn_01x03" H 1043 1651 50  0001 C CNN
F 2 "Connector_JST:JST_XH_B3B-XH-A_1x03_P2.50mm_Vertical" H 1125 1425 50  0001 C CNN
F 3 "~" H 1125 1425 50  0001 C CNN
	1    1125 1425
	-1   0    0    -1  
$EndComp
Wire Wire Line
	1325 1325 1675 1325
Text Label 1525 1325 0    50   ~ 0
SCL
Wire Wire Line
	1325 1425 1675 1425
Text Label 1525 1425 0    50   ~ 0
SDA
$Comp
L power:GNDREF #PWR01
U 1 1
P 1450 1600
F 0 "#PWR01" H 1450 1350 50  0001 C CNN
F 1 "GNDREF" H 1700 1325 50  0001 C CNN
F 2 "" H 1450 1600 50  0001 C CNN
F 3 "" H 1450 1600 50  0001 C CNN
	1    1450 1600
	-1   0    0    -1  
$EndComp
Wire Wire Line
	1325 1525 1450 1525
Wire Wire Line
	1450 1525 1450 1600
$Comp
L power:GNDREF #PWR02
U 1 1
P 1500 975
F 0 "#PWR02" H 1500 725 50  0001 C CNN
F 1 "GNDREF" H 1750 700 50  0001 C CNN
F 2 "" H 1500 975 50  0001 C CNN
F 3 "" H 1500 975 50  0001 C CNN
	1    1500 975 
	-1   0    0    -1  
$EndComp
Wire Wire Line
	1325 900  1500 900 
Wire Wire Line
	1500 900  1500 975 
Wire Wire Line
	2100 3325 2675 3325
Text Label 1400 800  0    50   ~ 0
Vin
Text Notes 975  1500 2    50   ~ 0
I2C Bus\nInput\n
Text Notes 950  875  2    50   ~ 0
12V In
Wire Wire Line
	6100 2050 6800 2050
Connection ~ 6100 800 
Wire Wire Line
	6100 800  6800 800 
Wire Wire Line
	6100 3325 6800 3325
Wire Wire Line
	6100 800  6100 2050
Connection ~ 6100 2050
Wire Wire Line
	6100 4575 6800 4575
Wire Wire Line
	6100 2050 6100 3325
Connection ~ 6100 3325
Wire Wire Line
	6100 3325 6100 4575
Wire Wire Line
	6100 5850 6100 4575
Wire Wire Line
	6100 5850 6800 5850
Connection ~ 6100 4575
Text Notes 6000 1375 2    100  ~ 0
Motor Power
Text Notes 5975 3375 2    50   ~ 0
5V Out
Text Notes 9800 2125 2    50   ~ 0
8V Out
Text Notes 9825 3425 2    50   ~ 0
8V Out
Text Notes 9825 4675 2    50   ~ 0
8V Out
Text Notes 9825 5950 2    50   ~ 0
8V Out
$Comp
L Mechanical:MountingHole MH1
U 1 1
P 5425 7300
F 0 "MH1" H 5350 7425 50  0000 L CNN
F 1 "MountingHole" H 5525 7255 50  0001 L CNN
F 2 "MountingHole:MountingHole_3.2mm_M3" H 5425 7300 50  0001 C CNN
F 3 "~" H 5425 7300 50  0001 C CNN
	1    5425 7300
	1    0    0    -1  
$EndComp
$Comp
L Mechanical:MountingHole MH3
U 1 1
P 5650 7300
F 0 "MH3" H 5575 7425 50  0000 L CNN
F 1 "MountingHole" H 5750 7255 50  0001 L CNN
F 2 "MountingHole:MountingHole_3.2mm_M3" H 5650 7300 50  0001 C CNN
F 3 "~" H 5650 7300 50  0001 C CNN
	1    5650 7300
	1    0    0    -1  
$EndComp
$Comp
L Mechanical:MountingHole MH2
U 1 1
P 5425 7575
F 0 "MH2" H 5350 7700 50  0000 L CNN
F 1 "MountingHole" H 5525 7530 50  0001 L CNN
F 2 "MountingHole:MountingHole_3.2mm_M3" H 5425 7575 50  0001 C CNN
F 3 "~" H 5425 7575 50  0001 C CNN
	1    5425 7575
	1    0    0    -1  
$EndComp
$Comp
L Mechanical:MountingHole MH4
U 1 1
P 5650 7575
F 0 "MH4" H 5575 7700 50  0000 L CNN
F 1 "MountingHole" H 5750 7530 50  0001 L CNN
F 2 "MountingHole:MountingHole_3.2mm_M3" H 5650 7575 50  0001 C CNN
F 3 "~" H 5650 7575 50  0001 C CNN
	1    5650 7575
	1    0    0    -1  
$EndComp
Text Notes 5200 7850 0    75   ~ 0
Mount Holes
Wire Wire Line
	1325 800  6100 800 
Wire Wire Line
	8975 800  9300 800 
Connection ~ 8975 800 
Text Label 9150 800  0    50   ~ 0
5VIn
Text Label 2100 3325 0    50   ~ 0
5VIn
Text Notes 9375 825  0    75   ~ 0
To 5V Logic LDO
$EndSCHEMATC
